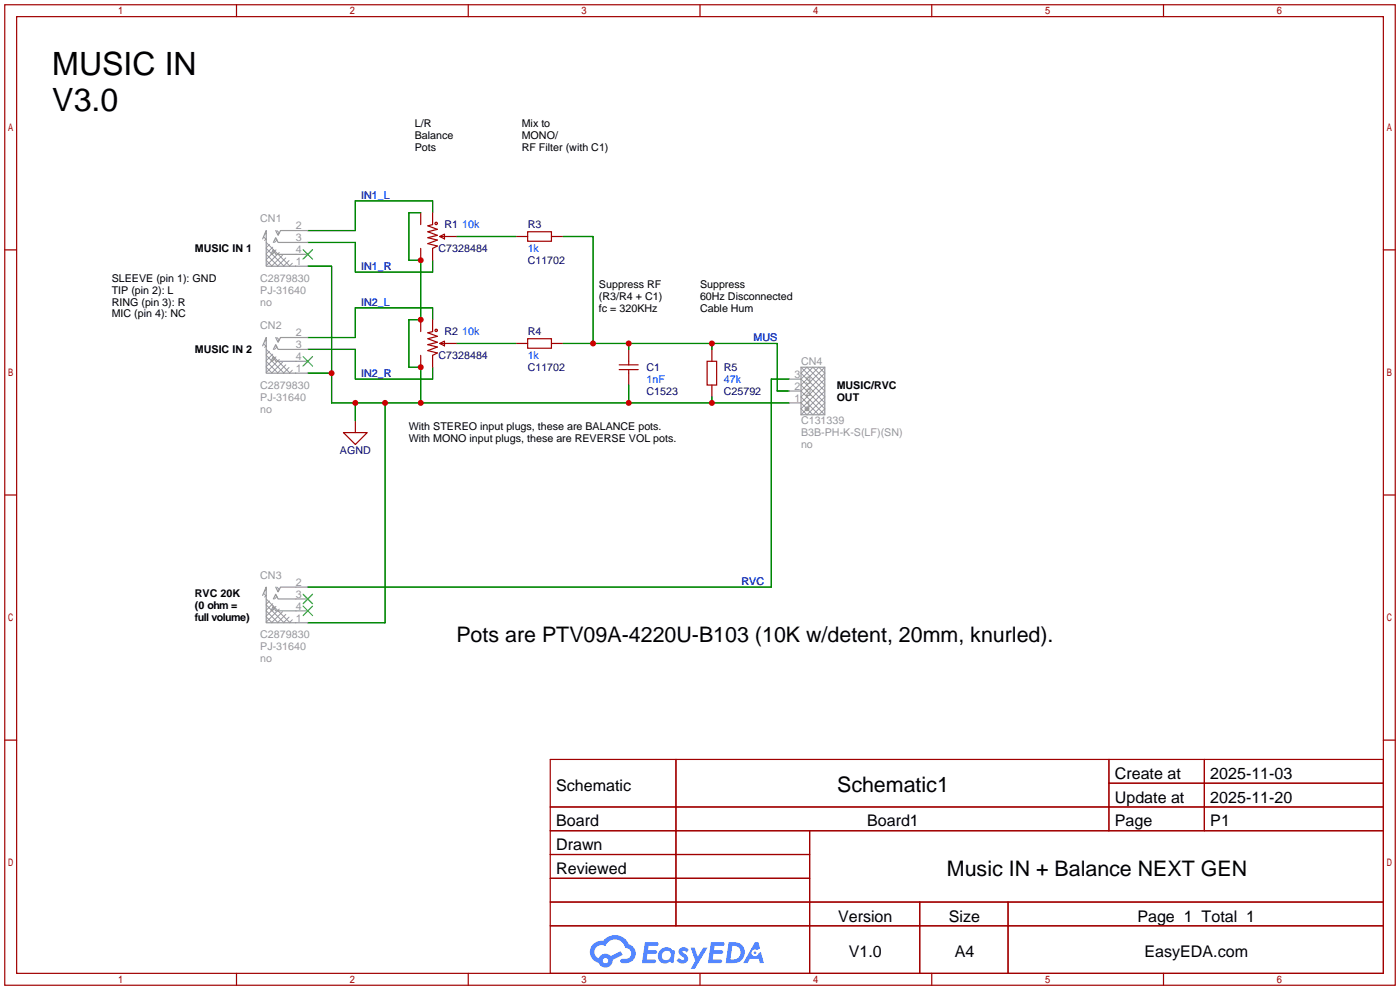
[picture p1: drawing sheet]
<svg xmlns="http://www.w3.org/2000/svg" width="299mm" height="212mm" viewBox="0 0 299 212" stroke-linecap="round" stroke-linejoin="round" font-family="sans-serif">
<g fill="none" stroke="#a10000" stroke-width=".25">
<path d="M1 1h297.2v209.6h-297.2zM3.6 3.6h292.1v204.4h-292.1zM50.5 1v2.6M100.1 1v2.6M149.6 1v2.6M199.1 1v2.6M248.7 1v2.6M1 53.4h2.6M295.7 53.4h2.5M1 105.8h2.6M295.7 105.8h2.5M1 158.2h2.6"/>
<path d="M295.7 158.2h2.5M117.6 162.3h178.1v45.7h-178.1zM117.6 172.5h178.1M117.6 177.5h178.1M144.5 162.3v35.6M173 177.5v30.5M237 162.3v15.2M237 167.4h58.7M257.4 162.3v15.2M117.6 182.6h55.4M117.6 192.8h178.1M117.6 187.7h55.4"/>
<path d="M117.6 197.9h178.1M196.6 192.8v15.2M215.4 192.8v15.2M50.5 208v2.6M100.1 208v2.6M149.6 208v2.6M199.1 208v2.6M248.7 208v2.6"/>
</g>
<g fill="#5487ff">
<path d="M145.3 202.7a1.3 1.3 0 0 1 1.9 .3l-.4 .6a.54 .54 0 0 0-.9-.2l.1 .2a1.34 1.34 0 0 1 .9 1.8 1.47 1.47 0 0 1-2.3-.1l.5-.6 .8 .5a.31 .31 0 0 0 .4-.3 .31 .31 0 0 0-.3-.4 1.12 1.12 0 0 1-.7-1.8z"/>
<path d="M147.6 202.5h.9l.6 2 1.2-2h.9l-2.7 4.6h-.9l1-1.7z"/>
<path d="M137.8 201.4h1.7a1.31 1.31 0 0 1 1.2 .2 .4 .4 0 0 1-.3 .5l-1.8 .1-.1 .9h1.6a.4 .4 0 0 1 .4 .4 .4 .4 0 0 1-.5 .4h-1.6l-.2 1.2h1.4a.46 .46 0 0 1 .5 0 .46 .46 0 0 1 .1 .5l-.4 .2h-2.6z"/>
<path d="M151.9 201.4h1.7a1.32 1.32 0 0 1 1.2 .2 .39 .39 0 0 1-.3 .5l-1.8 .1-.1 .9h1.6a.4 .4 0 0 1 .4 .4 .4 .4 0 0 1-.4 .4h-1.7l-.2 1.2h1.4a.46 .46 0 0 1 .5 0 .46 .46 0 0 1 .1 .5l-.4 .2h-2.6z"/>
<path d="M161.3 201.4h.8l.3 1.3-.6 .4a.75 .75 0 0 0-1.1 .3 .75 .75 0 0 0 .5 1 .75 .75 0 0 0 .9-.7l.5-.2 .6 2.3h-.8l-.3-.9h-1.8l-.5 .9h-1z"/>
<path d="M155.7 201.4l-.6 4.4h1.5a2.27 2.27 0 0 0 2.6-2.2 2.27 2.27 0 0 0-2.7-2.2zM156.5 202.1a1.5 1.5 0 0 1 1.8 1.6 1.5 1.5 0 0 1-1.9 1.4h-.3z"/>
<path d="M141.2 203a1.6 1.6 0 0 0-.3 2.3 1.6 1.6 0 0 0 2.3 .2l.7 .3 .3-2.4-.1-.3-.5-.1a1.58 1.58 0 0 0-2.4 0zM141.8 203.5a.98 .98 0 0 1 1.6 .4 .98 .98 0 0 1-1.1 1.3 .94 .94 0 0 1-.9-.7 .94 .94 0 0 1 .4-1z"/>
<path d="M126.8 201.8a2.37 2.37 0 0 0 1.1 4 1.54 1.54 0 0 0 1.8 1 1.54 1.54 0 0 0 1.2-1.6l2.2-1.1-.5-.8-2 1a1.57 1.57 0 0 0-2.7 .5 1.5 1.5 0 0 1-.7-2.1 1.5 1.5 0 0 1 2.2-.5 2.23 2.23 0 0 1 2.3-1.4 2.23 2.23 0 0 1 2 1.8 1.16 1.16 0 0 1 1.2 1.1 1.16 1.16 0 0 1-1.1 1.2h-.7a.47 .47 0 0 0-.5 .4 .47 .47 0 0 0 .4 .5 2.17 2.17 0 0 0 2.5-.9 2.17 2.17 0 0 0-.3-2.7l-.8-.4a3.2 3.2 0 0 0-5.5-.7l-1.1 .1zM128.8 205.3a.6 .6 0 0 1 1.2 0 .6 .6 0 0 1-1.2 0z"/>
<circle cx="161.4" cy="203.6" r=".28"/>
</g>
<g fill="none" stroke="#a10000" stroke-width=".25">
<path d="M89.9 45.5v2.5M89.9 53.1v2.5M92.5 45.5v2.5l-1.1 .3 2.1 .7-2.1 .5 2.1 .8-2.1 .5 2.1 .5-2.1 .8 2.1 .5-1 .5v2.5M94 50.5l1-.5v1.1zM94 50.5h3.5M110.2 50.5h2.6M112.8 49.5h5.1v2.1h-5.1zM117.9 50.5h2.5M89.9 68.3v2.6M89.9 75.9v2.6M92.5 68.3v2.6l-1.1 .2 2.1 .8-2.1 .5 2.1 .8-2.1 .5 2.1 .5-2.1 .7 2.1 .5-1 .5v2.6M94 73.4l1-.5v1z"/>
<path d="M94 73.4h3.5M110.2 73.4h2.6M112.8 72.4h5.1v2h-5.1zM117.9 73.4h2.5M132.3 79h4.1M132.3 78h4.1M134.4 74.7v3.3M134.4 79v3.3M151.1 77.2h2.1v5.1h-2.1zM152.1 74.7v2.5M73.4 92.5h5.1l-2.6 2.5zM75.9 89.9v2.6"/>
<path d="M152.1 82.3v2.5"/>
<circle cx="93.2" cy="47.8" r=".25"/>
<circle cx="93.2" cy="70.6" r=".25"/>
</g>
<g fill="none" stroke="#008700" stroke-width=".25">
<path d="M65.8 51.8h10.1v6.4h16.6v-2.6M65.8 56.9h5.1v29.2h97.8M89.9 45.5h-2.5v10.1h2.5v12.7h-2.5v10.2h2.5v7.6M92.5 45.5v-2.6h-16.6v6.4h-10.1M97.5 50.5h12.7M120.4 50.5h6.3v22.9M65.8 74.7h10.1v6.3h16.6v-2.5M65.8 79.8h5.1M92.5 68.3v-2.5h-16.6v6.3h-10.1M97.5 73.4h12.7M120.4 73.4h45.7v10.2h2.6M134.4 73.4v1.3"/>
<path d="M152.1 73.4v1.3M75.9 86.1v3.8M82.3 86.1v47h-16.5M134.4 82.3v3.8M152.1 84.8v1.3M168.7 81h-3.9v44.5h-99"/>
</g>
<g fill="none" stroke="#999" stroke-width=".21">
<path d="M56.3 50.6l.6 .6M56.7 49.7l.2 .2M56.9 55.6l1.3 1.3M56.9 54.4l2.5 2.5M56.9 53.1l3.8 3.8M56.9 51.8l5.1 5.1M56.9 49.8l-.4 .4M56.9 51.1l-.3 .3M57.6 52.3l-.7 .6M58.3 52.8l-1.4 1.4M58.3 53.5l.4 .3-.5 .6M58.8 51l.4 .3-.5 .5"/>
<path d="M59 53.4l-2.1 2.1M59.2 49.3l.5 .5-.3 .3M59.7 54l-2.8 2.8M60.4 54.5l-2.4 2.4M61.1 55.1l-1.8 1.8M61.8 55.7l-1.2 1.2M62.5 56.3l-.7 .6M63.2 56.8l-.1 .1M56.3 73.5l.6 .5M56.7 72.6l.2 .2M56.9 78.5l1.3 1.3M56.9 77.2l2.5 2.6"/>
<path d="M56.9 75.9l3.8 3.9M56.9 74.7l5.1 5.1M56.9 72.6l-.4 .4M56.9 73.9l-.3 .4M57.6 75.1l-.7 .7M58.3 75.7l-1.4 1.4M58.3 76.4l.4 .3-.5 .5M58.8 73.8l.4 .4-.5 .5M59 76.3l-2.1 2M59.2 72.1l.5 .5-.3 .4M59.7 76.8l-2.8 2.8M60.4 77.4l-2.4 2.4"/>
<path d="M61.1 78l-1.8 1.8M61.8 78.5l-1.2 1.3M62.5 79.1l-.7 .7M63.2 79.7l-.1 .1M171.2 79.8l1.3-1.3 3.8 3.8-5.1 5.1 1.3 1.2 3.8-3.8zM171.2 78.5l5.1 5.1-5.1 5M176.3 78.5l-5.1 5.1 5.1 5M171.2 81l2.5-2.5 2.6 2.5-5.1 5.1 2.5 2.5 2.6-2.5zM171.2 82.3l3.8-3.8 1.3 1.3-5.1 5 3.8 3.8 1.3-1.2zM172.6 87l.2 .2M172.8 87.5l-.2 .2M56.3 126.8l.6 .6"/>
<path d="M56.7 125.9l.2 .2M56.9 131.8l1.3 1.3M56.9 130.6l2.5 2.5M56.9 129.3l3.8 3.8M56.9 128l5.1 5.1M56.9 126l-.4 .4M56.9 127.3l-.3 .3M57.6 128.5l-.7 .6M58.3 129l-1.4 1.4M58.3 129.7l.4 .3-.5 .6M58.8 127.2l.4 .3-.5 .5M59 129.6l-2.1 2.1"/>
<path d="M59.2 125.5l.5 .5-.3 .3M59.7 130.2l-2.8 2.8M60.4 130.7l-2.4 2.4M61.1 131.3l-1.8 1.8M61.8 131.9l-1.2 1.2M62.5 132.5l-.7 .6M63.2 133l-.1 .1"/>
</g>
<g fill="none" stroke="#999" stroke-width=".25">
<path d="M56.1 51.1l.8-1.8v7.6h8.9M57.9 54.4l.5-1.1 .5 1.1h6.9M58.4 51.8l.5-1 .5 1h6.4M58.9 49.3l.5 1 .5-1h5.9M56.1 73.9l.8-1.8v7.7h8.9M57.9 77.2l.5-1 .5 1h6.9M58.4 74.7l.5-1 .5 1h6.4M58.9 72.1l.5 1.1 .5-1.1h5.9M171.2 78.5h5.1v10.1h-5.1zM168.7 86.1h2.5M168.7 83.6h2.5M168.7 81h2.5"/>
<path d="M56.1 127.3l.8-1.8v7.6h8.9M57.9 130.6l.5-1.1 .5 1.1h6.9M58.4 128l.5-1 .5 1h6.4M58.9 125.5l.5 1 .5-1h5.9"/>
<circle cx="172.5" cy="87.4" r=".38"/>
</g>
<path d="M64.8 53.3l2 2.1M66.8 53.3l-2 2.1M64.8 76.2l2 2M66.8 76.2l-2 2M64.8 127l2 2M64.8 129.5l2 2.1M66.8 127l-2 2M66.8 129.5l-2 2.1" fill="none" stroke="#3c3" stroke-width=".25"/>
<g fill="#c00">
<circle cx="134.4" cy="73.4" r=".63"/>
<circle cx="126.7" cy="73.4" r=".63"/>
<circle cx="152.1" cy="73.4" r=".63"/>
<circle cx="70.9" cy="79.8" r=".63"/>
<circle cx="75.9" cy="86.1" r=".63"/>
<circle cx="82.3" cy="86.1" r=".63"/>
<circle cx="89.9" cy="86.1" r=".63"/>
<circle cx="89.9" cy="78.5" r=".63"/>
<circle cx="89.9" cy="68.3" r=".63"/>
<circle cx="89.9" cy="55.6" r=".63"/>
<circle cx="134.4" cy="86.1" r=".63"/>
<circle cx="152.1" cy="86.1" r=".63"/>
</g>
<g font-size="6.9">
<text x="11.2" y="16.1">MUSIC IN</text>
<text x="11.2" y="23.7">V3.0</text>
</g>
<g font-size="4.6">
<text x="97.5" y="137.2">Pots are PTV09A-4220U-B103 (10K w/detent, 20mm, knurled).</text>
<text x="178.9" y="169.3">Schematic1</text>
<text x="202.4" y="187.1">Music IN + Balance NEXT GEN</text>
</g>
<g font-size="3.4">
<text x="238.3" y="166.5">Create at</text>
<text x="258.7" y="166.5">2025-11-03</text>
<text x="118.9" y="169">Schematic</text>
<text x="238.3" y="171.6">Update at</text>
<text x="258.7" y="171.6">2025-11-20</text>
<text x="118.9" y="176.6">Board</text>
<text x="185.3" y="176.6">Board1</text>
<text x="238.3" y="176.6">Page</text>
<text x="258.7" y="176.6">P1</text>
<text x="118.9" y="181.7">Drawn</text>
<text x="118.9" y="186.8">Reviewed</text>
<text x="179.1" y="197">Version</text>
<text x="202.8" y="197">Size</text>
<text x="243.1" y="197">Page 1 Total 1</text>
<text x="181.4" y="204.6">V1.0</text>
<text x="204" y="204.6">A4</text>
<text x="244.6" y="204.6">EasyEDA.com</text>
</g>
<g font-size="2.3">
<text x="88.6" y="27.2">L/R</text>
<text x="88.6" y="29.7">Balance</text>
<text x="111.5" y="27.2">Mix to</text>
<text x="111.5" y="29.7">MONO/</text>
<text x="88.6" y="32.3">Pots</text>
<text x="111.5" y="32.3">RF Filter (with C1)</text>
<text x="41.7" y="53.9">MUSIC IN 1</text>
<text x="23.9" y="60.2">SLEEVE (pin 1): GND</text>
<text x="23.9" y="62.8">TIP (pin 2): L</text>
<text x="23.9" y="65.3">RING (pin 3): R</text>
<text x="128" y="61.5">Suppress RF</text>
<text x="128" y="64">(R3/R4 + C1)</text>
<text x="149.6" y="61.5">Suppress</text>
<text x="149.6" y="64">60Hz Disconnected</text>
<text x="23.9" y="67.8">MIC (pin 4): NC</text>
<text x="128" y="66.6">fc = 320KHz</text>
<text x="149.6" y="66.6">Cable Hum</text>
<text x="41.7" y="75.5">MUSIC IN 2</text>
<text x="178.8" y="83.1">MUSIC/RVC</text>
<text x="178.8" y="85.6">OUT</text>
<text x="87.4" y="92">With STEREO input plugs, these are BALANCE pots.</text>
<text x="87.4" y="94.5">With MONO input plugs, these are REVERSE VOL pots.</text>
<text x="41.7" y="127.5">RVC 20K</text>
<text x="41.7" y="130.1">(0 ohm =</text>
<text x="41.7" y="132.6">full volume)</text>
</g>
<g font-size="2.3" fill="#999">
<text x="55.6" y="47.5">CN1</text>
<text x="63.2" y="49">2</text>
<text x="63.2" y="51.6">3</text>
<text x="63.2" y="56.6">1</text>
<text x="63.2" y="54.1">4</text>
<text x="55.6" y="65.3">no</text>
<text x="55.6" y="60.2">C2879830</text>
<text x="55.6" y="62.8">PJ-31640</text>
<text x="55.6" y="70.4">CN2</text>
<text x="63.2" y="71.9">2</text>
<text x="63.2" y="74.4">3</text>
<text x="63.2" y="77">4</text>
<text x="55.6" y="83.1">C2879830</text>
<text x="63.2" y="79.5">1</text>
<text x="169.8" y="83.3">2</text>
<text x="169.8" y="80.8">3</text>
<text x="171.2" y="78">CN4</text>
<text x="172.1" y="82">3</text>
<text x="55.6" y="88.2">no</text>
<text x="55.6" y="85.6">PJ-31640</text>
<text x="169.8" y="85.9">1</text>
<text x="172.1" y="87.1">1</text>
<text x="172.1" y="84.6">2</text>
<text x="171.2" y="95.8">no</text>
<text x="171.2" y="90.7">C131339</text>
<text x="171.2" y="93.2">B3B-PH-K-S(LF)(SN)</text>
<text x="55.6" y="123.7">CN3</text>
<text x="63.2" y="125.2">2</text>
<text x="63.2" y="127.8">3</text>
<text x="63.2" y="130.3">4</text>
<text x="55.6" y="136.4">C2879830</text>
<text x="63.2" y="132.8">1</text>
<text x="55.6" y="141.5">no</text>
<text x="55.6" y="139">PJ-31640</text>
</g>
<g font-size="2.3" fill="#00f">
<text x="77.2" y="42.4">IN1_L</text>
<text x="98.8" y="48.8">10k</text>
<text x="112.8" y="53.9">1k</text>
<text x="77.2" y="57.7">IN1_R</text>
<text x="77.2" y="65.3">IN2_L</text>
<text x="98.8" y="71.7">10k</text>
<text x="112.8" y="76.7">1k</text>
<text x="161" y="72.9">MUS</text>
<text x="77.2" y="80.5">IN2_R</text>
<text x="138.2" y="81.8">1nF</text>
<text x="154.7" y="81.8">47k</text>
<text x="158.5" y="125">RVC</text>
</g>
<g font-size="2.3" fill="#000080">
<text x="93.7" y="53.9">C7328484</text>
<text x="95" y="48.8">R1</text>
<text x="112.8" y="48.8">R3</text>
<text x="112.8" y="56.4">C11702</text>
<text x="95" y="71.7">R2</text>
<text x="112.8" y="71.7">R4</text>
<text x="93.7" y="76.7">C7328484</text>
<text x="112.8" y="79.3">C11702</text>
<text x="138.2" y="79.3">C1</text>
<text x="154.7" y="79.3">R5</text>
<text x="138.2" y="84.4">C1523</text>
<text x="154.7" y="84.4">C25792</text>
<text x="72.6" y="97.1">AGND</text>
</g>
</svg>
